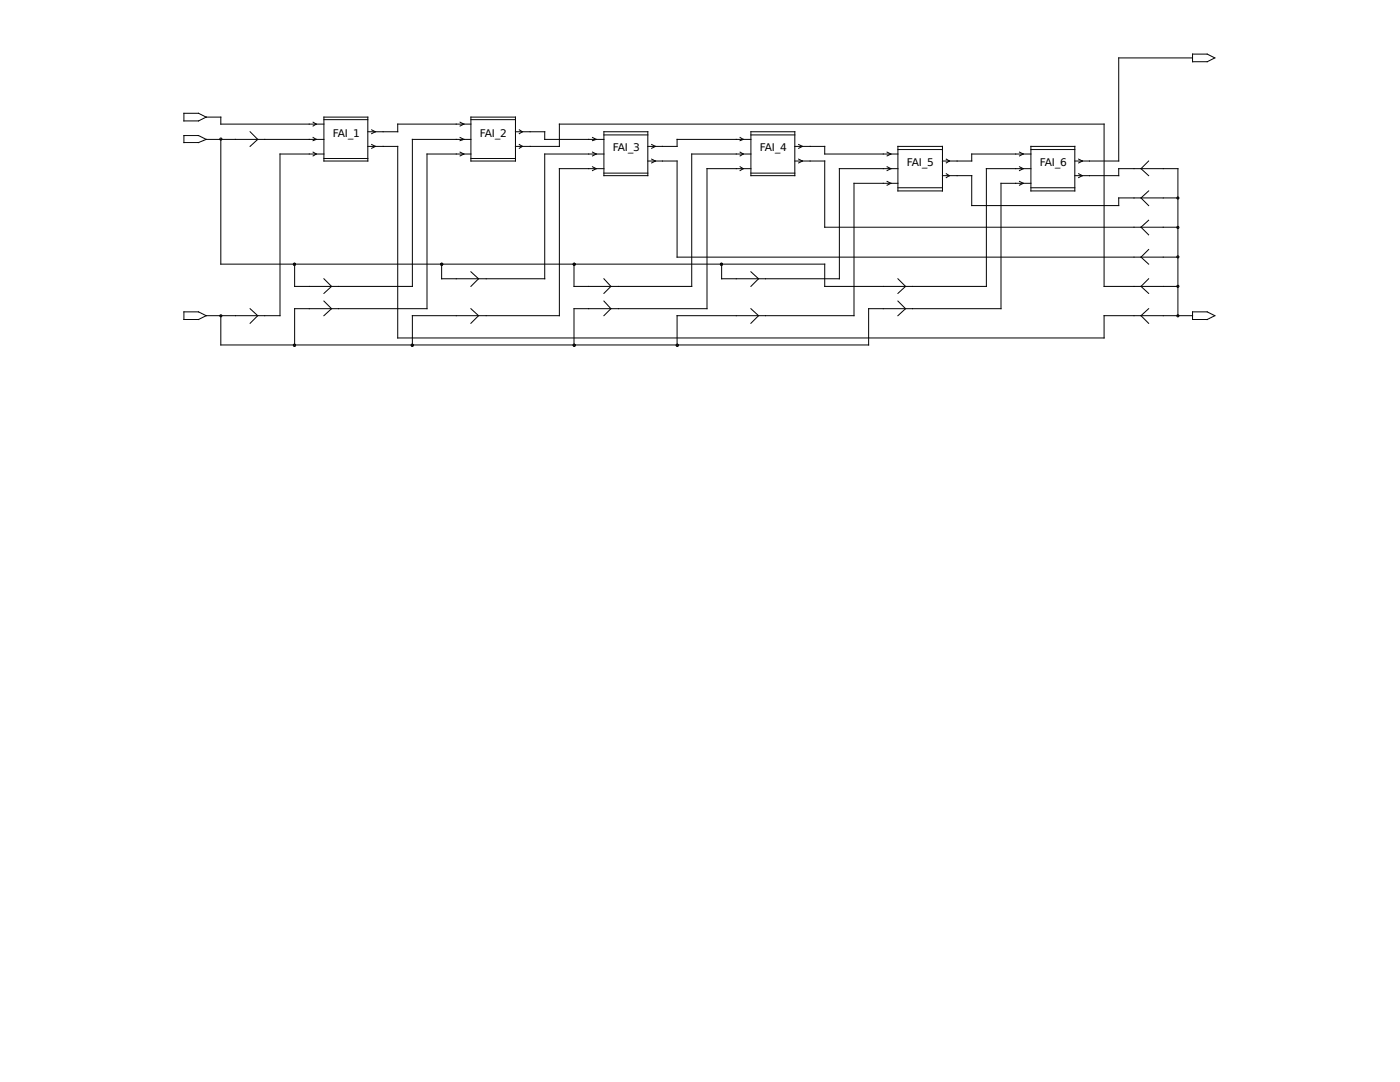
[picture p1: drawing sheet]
<svg xmlns="http://www.w3.org/2000/svg" width="279mm" height="216mm" viewBox="0 0 279 216" stroke-linecap="round" stroke-linejoin="round" font-family="sans-serif">
<g fill="none" stroke="#000" stroke-width=".2">
<path d="M238 11.6h-14.7v20.5h-8.8M238 10.8h2.9l1.5 .8-1.5 .7h-2.9zM36.7 22.6h2.9l1.5 .8-1.5 .7h-2.9zM36.7 27.1h2.9l1.5 .7-1.5 .6h-2.9zM41.1 23.4h3v1.4h20.5M41.1 27.8h23.5M44.1 27.8v24.9h120.5v4.5h32.3v-23.5h8.8M49.9 26.3l1.5 1.5-1.5 1.4M62.5 27.4l.6 .4-.6 .3M62.5 30.4l.6 .3-.6 .4M62.5 24.4l.6 .4-.6 .3M64.6 23.4h8.8v8.7h-8.8z"/>
<path d="M64.6 23.9h8.8M64.6 31.6h8.8M64.6 30.7h-8.7v32.3h-14.8M73.4 29.2h6v38.2h140.9v-4.4h17.7M74.2 28.8l.7 .4-.7 .4M74.2 25.9l.7 .4-.7 .4M91.8 24.4l.8 .4-.8 .3M91.8 27.4l.8 .4-.8 .3M91.8 30.4l.8 .3-.8 .4M94 24.8h-14.6v1.5h-6M94 23.4h8.9v8.7h-8.9zM94 23.9h8.9"/>
<path d="M94 31.6h8.9M94 27.8h-11.7v29.4h-23.5v-4.5M94 30.7h-8.8v30.9h-26.4v7.2M102.9 26.3h5.8v1.5h11.8M102.9 29.2h8.7v-4.4h108.7v32.4h14.8M103.6 25.9l.7 .4-.7 .4M103.6 28.8l.7 .4-.7 .4M118.2 33.3l.8 .4-.8 .3M118.2 30.4l.8 .3-.8 .4M118.2 27.4l.8 .4-.8 .3M120.5 26.3h8.8v8.8h-8.8zM120.5 26.9h8.8"/>
<path d="M120.5 34.5h8.8M120.5 30.7h-11.8v24.9h-20.6v-2.9M120.5 33.7h-8.9v29.3h-29.3v5.8M129.3 32.1h5.8v19.2h100M130 31.7l.8 .4-.8 .4M130 28.8l.8 .4-.8 .4M147.7 30.4l.6 .3-.6 .4M147.7 27.4l.6 .4-.6 .3M147.7 33.3l.6 .4-.6 .3M149.9 26.3h8.7v8.8h-8.7zM149.9 26.9h8.7M149.9 34.5h8.7"/>
<path d="M149.9 27.8h-14.8v1.4h-5.8M149.9 30.7h-11.9v26.5h-23.4v-4.5M149.9 33.7h-8.8v27.9h-26.5v7.2M158.6 29.2h6v1.5h14.6M158.6 32.1h6v13.2h70.5M159.4 28.8l.7 .4-.7 .4M159.4 31.7l.7 .4-.7 .4M177 36.2l.8 .4-.8 .4M177 33.3l.8 .4-.8 .3M177 30.4l.8 .3-.8 .4M179.2 29.2h8.9v8.9h-8.9zM179.2 29.8h8.9"/>
<path d="M179.2 37.5h8.9M179.2 33.7h-11.7v21.9h-23.5v-2.9M179.2 36.6h-8.8v26.4h-35.3v5.8M188.1 35.1h5.8v5.9h29.4v-1.5h11.8M188.8 34.7l.7 .4-.7 .3M188.8 31.7l.7 .4-.7 .4M203.5 36.2l.7 .4-.7 .4M203.5 33.3l.7 .4-.7 .3M203.5 30.4l.7 .3-.7 .4M205.7 29.2h8.8v8.9h-8.8zM205.7 29.8h8.8M205.7 37.5h8.8"/>
<path d="M205.7 30.7h-11.8v1.4h-5.8M205.7 36.6h-5.9v25h-26.4v7.2h-129.3v-5.8M214.5 35.1h8.8v-1.4h11.8v29.3M215.3 34.7l.7 .4-.7 .3M215.3 31.7l.7 .4-.7 .4M229.2 38.1l-1.5 1.4 1.5 1.5M229.2 32.1l-1.5 1.6 1.5 1.4M64.6 55.6l1.6 1.6-1.6 1.3M94 54.2l1.5 1.4-1.5 1.6M120.5 55.6l1.4 1.6-1.4 1.3M149.9 54.2l1.5 1.4-1.5 1.6M179.2 55.6l1.5 1.6-1.5 1.3"/>
<path d="M229.2 55.6l-1.5 1.6 1.5 1.3M229.2 49.8l-1.5 1.5 1.5 1.4M229.2 43.9l-1.5 1.4 1.5 1.6M36.7 62.2h2.9l1.5 .8-1.5 .8h-2.9zM49.9 61.6l1.5 1.4-1.5 1.5M64.6 60.1l1.6 1.5-1.6 1.4M94 61.6l1.5 1.4-1.5 1.5M120.5 60.1l1.4 1.5-1.4 1.4M149.9 61.6l1.5 1.4-1.5 1.5M179.2 60.1l1.5 1.5-1.5 1.4M229.2 61.6l-1.5 1.4 1.5 1.5M238 62.2h2.9l1.5 .8-1.5 .8h-2.9z"/>
<circle cx="44.1" cy="27.8" r=".22"/>
<circle cx="235.1" cy="39.5" r=".22"/>
<circle cx="58.8" cy="52.7" r=".22"/>
<circle cx="88.2" cy="52.7" r=".22"/>
<circle cx="114.6" cy="52.7" r=".22"/>
<circle cx="144" cy="52.7" r=".22"/>
<circle cx="235.1" cy="57.1" r=".22"/>
<circle cx="235.1" cy="51.3" r=".22"/>
<circle cx="235.1" cy="45.4" r=".22"/>
<circle cx="44.1" cy="63" r=".22"/>
<circle cx="58.8" cy="68.9" r=".22"/>
<circle cx="82.3" cy="68.9" r=".22"/>
<circle cx="114.6" cy="68.9" r=".22"/>
<circle cx="135.2" cy="68.9" r=".22"/>
<circle cx="235.1" cy="63" r=".22"/>
</g>
<g font-size="2.1">
<text x="66.4" y="27.3">FAI_1</text>
<text x="95.8" y="27.3">FAI_2</text>
<text x="122.3" y="30.2">FAI_3</text>
<text x="151.6" y="30.2">FAI_4</text>
<text x="181" y="33.1">FAI_5</text>
<text x="207.5" y="33.1">FAI_6</text>
</g>
</svg>
